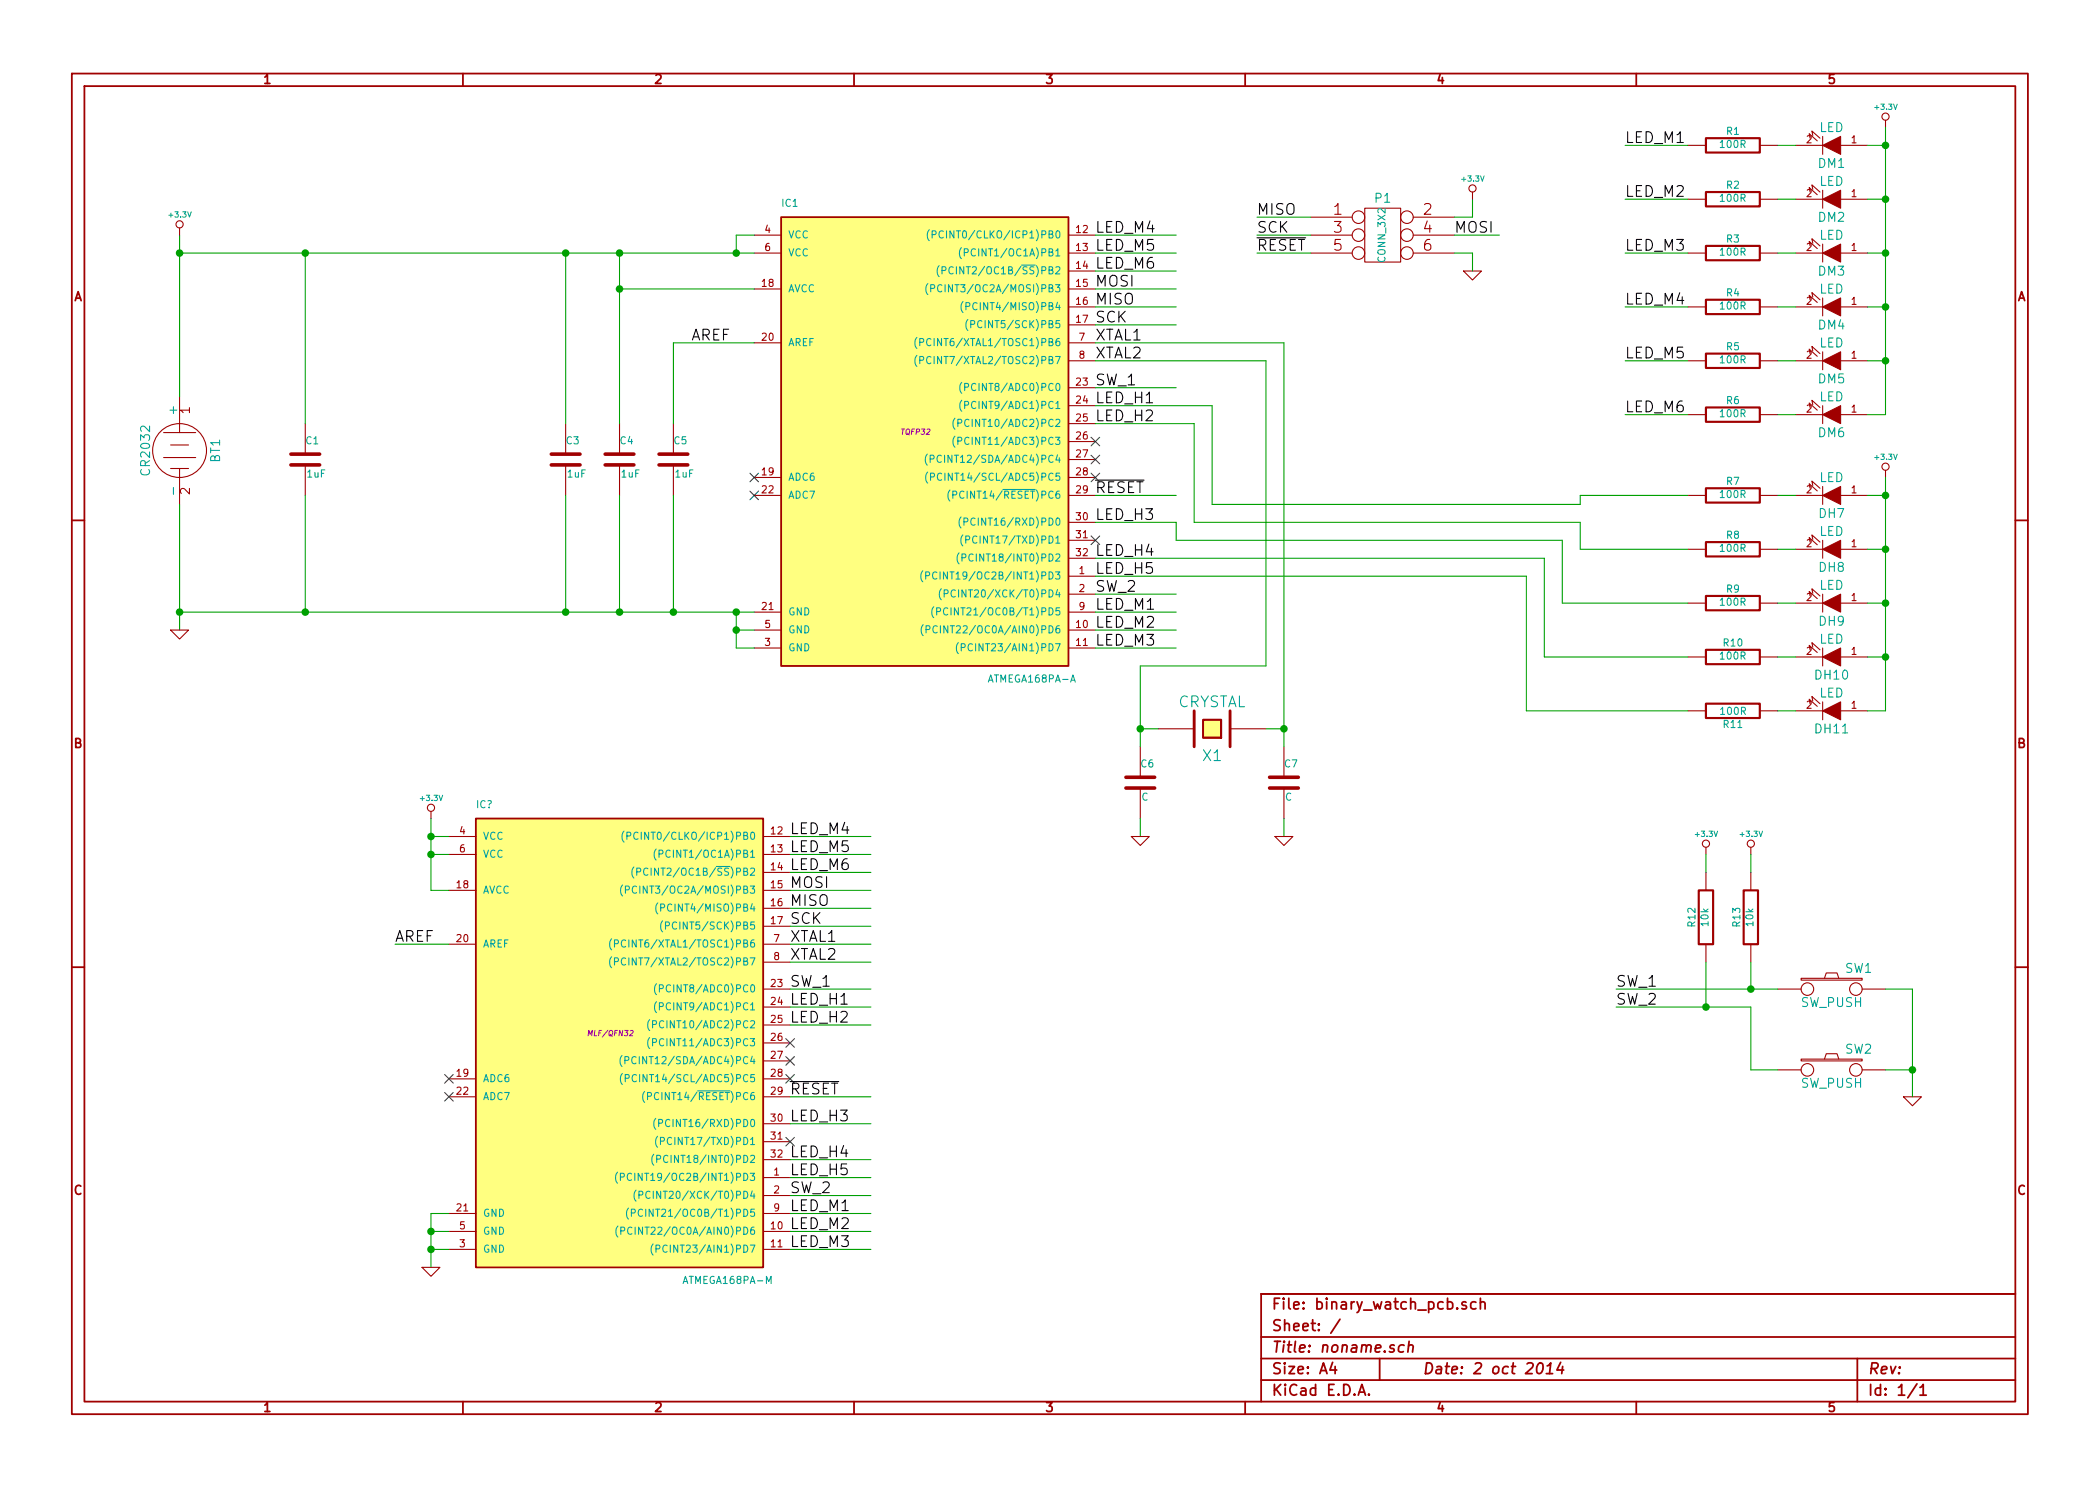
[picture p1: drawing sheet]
EESchema Schematic File Version 2
LIBS:power
LIBS:device
LIBS:transistors
LIBS:conn
LIBS:linear
LIBS:regul
LIBS:74xx
LIBS:cmos4000
LIBS:adc-dac
LIBS:memory
LIBS:xilinx
LIBS:special
LIBS:microcontrollers
LIBS:dsp
LIBS:microchip
LIBS:analog_switches
LIBS:motorola
LIBS:texas
LIBS:intel
LIBS:audio
LIBS:interface
LIBS:digital-audio
LIBS:philips
LIBS:display
LIBS:cypress
LIBS:siliconi
LIBS:opto
LIBS:atmel
LIBS:contrib
LIBS:valves
LIBS:binary_watch_pcb-cache
EELAYER 27 0
EELAYER END
$Descr A4 11693 8268
encoding utf-8
Sheet 1 1
Title "noname.sch"
Date "2 oct 2014"
Rev ""
Comp ""
Comment1 ""
Comment2 ""
Comment3 ""
Comment4 ""
$EndDescr
$Comp
L ATMEGA168PA-A IC1
U 1 1
P 5100 2400
F 0 "IC1" H 4350 3650 40  0000 L BNN
F 1 "ATMEGA168PA-A" H 5500 1000 40  0000 L BNN
F 2 "TQFP32" H 5100 2400 30  0000 C CIN
F 3 "" H 5100 2400 60  0000 C CNN
	1    5100 2400
	1    0    0    -1  
$EndComp
$Comp
L BATTERY BT1
U 1 1
P 1000 2500
F 0 "BT1" H 1000 2700 50  0000 C CNN
F 1 "CR2032" H 1000 2310 50  0000 C CNN
F 2 "~" H 1000 2500 60  0000 C CNN
F 3 "~" H 1000 2500 60  0000 C CNN
	1    1000 2500
	0    1    1    0   
$EndComp
$Comp
L C C5
U 1 1
P 3750 2550
F 0 "C5" H 3750 2650 40  0000 L CNN
F 1 "1uF" H 3756 2465 40  0000 L CNN
F 2 "~" H 3788 2400 30  0000 C CNN
F 3 "~" H 3750 2550 60  0000 C CNN
	1    3750 2550
	1    0    0    -1  
$EndComp
$Comp
L C C4
U 1 1
P 3450 2550
F 0 "C4" H 3450 2650 40  0000 L CNN
F 1 "1uF" H 3456 2465 40  0000 L CNN
F 2 "~" H 3488 2400 30  0000 C CNN
F 3 "~" H 3450 2550 60  0000 C CNN
	1    3450 2550
	1    0    0    -1  
$EndComp
$Comp
L C C3
U 1 1
P 3150 2550
F 0 "C3" H 3150 2650 40  0000 L CNN
F 1 "1uF" H 3156 2465 40  0000 L CNN
F 2 "~" H 3188 2400 30  0000 C CNN
F 3 "~" H 3150 2550 60  0000 C CNN
	1    3150 2550
	1    0    0    -1  
$EndComp
$Comp
L LED DM1
U 1 1
P 10200 800
F 0 "DM1" H 10200 900 50  0000 C CNN
F 1 "LED" H 10200 700 50  0000 C CNN
F 2 "~" H 10200 800 60  0000 C CNN
F 3 "~" H 10200 800 60  0000 C CNN
	1    10200 800 
	-1   0    0    1   
$EndComp
$Comp
L R R12
U 1 1
P 9500 5100
F 0 "R12" V 9580 5100 40  0000 C CNN
F 1 "10k" V 9507 5101 40  0000 C CNN
F 2 "~" V 9430 5100 30  0000 C CNN
F 3 "~" H 9500 5100 30  0000 C CNN
	1    9500 5100
	-1   0    0    1   
$EndComp
$Comp
L CRYSTAL X1
U 1 1
P 6750 4050
F 0 "X1" H 6750 4200 60  0000 C CNN
F 1 "CRYSTAL" H 6750 3900 60  0000 C CNN
F 2 "~" H 6750 4050 60  0000 C CNN
F 3 "~" H 6750 4050 60  0000 C CNN
	1    6750 4050
	-1   0    0    1   
$EndComp
$Comp
L SW_PUSH SW1
U 1 1
P 10200 5500
F 0 "SW1" H 10350 5610 50  0000 C CNN
F 1 "SW_PUSH" H 10200 5420 50  0000 C CNN
F 2 "~" H 10200 5500 60  0000 C CNN
F 3 "~" H 10200 5500 60  0000 C CNN
	1    10200 5500
	1    0    0    -1  
$EndComp
$Comp
L SW_PUSH SW2
U 1 1
P 10200 5950
F 0 "SW2" H 10350 6060 50  0000 C CNN
F 1 "SW_PUSH" H 10200 5870 50  0000 C CNN
F 2 "~" H 10200 5950 60  0000 C CNN
F 3 "~" H 10200 5950 60  0000 C CNN
	1    10200 5950
	1    0    0    -1  
$EndComp
$Comp
L R R13
U 1 1
P 9750 5100
F 0 "R13" V 9830 5100 40  0000 C CNN
F 1 "10k" V 9757 5101 40  0000 C CNN
F 2 "~" V 9680 5100 30  0000 C CNN
F 3 "~" H 9750 5100 30  0000 C CNN
	1    9750 5100
	-1   0    0    1   
$EndComp
$Comp
L GND #PWR01
U 1 1
P 10650 6100
F 0 "#PWR01" H 10650 6100 30  0001 C CNN
F 1 "GND" H 10650 6030 30  0001 C CNN
F 2 "" H 10650 6100 60  0000 C CNN
F 3 "" H 10650 6100 60  0000 C CNN
	1    10650 6100
	1    0    0    -1  
$EndComp
$Comp
L +3.3V #PWR02
U 1 1
P 9500 4750
F 0 "#PWR02" H 9500 4710 30  0001 C CNN
F 1 "+3.3V" H 9500 4860 30  0000 C CNN
F 2 "" H 9500 4750 60  0000 C CNN
F 3 "" H 9500 4750 60  0000 C CNN
	1    9500 4750
	1    0    0    -1  
$EndComp
$Comp
L +3.3V #PWR03
U 1 1
P 9750 4750
F 0 "#PWR03" H 9750 4710 30  0001 C CNN
F 1 "+3.3V" H 9750 4860 30  0000 C CNN
F 2 "" H 9750 4750 60  0000 C CNN
F 3 "" H 9750 4750 60  0000 C CNN
	1    9750 4750
	1    0    0    -1  
$EndComp
$Comp
L R R1
U 1 1
P 9650 800
F 0 "R1" V 9730 800 40  0000 C CNN
F 1 "100R" V 9657 801 40  0000 C CNN
F 2 "~" V 9580 800 30  0000 C CNN
F 3 "~" H 9650 800 30  0000 C CNN
	1    9650 800 
	0    -1   -1   0   
$EndComp
$Comp
L LED DM2
U 1 1
P 10200 1100
F 0 "DM2" H 10200 1200 50  0000 C CNN
F 1 "LED" H 10200 1000 50  0000 C CNN
F 2 "~" H 10200 1100 60  0000 C CNN
F 3 "~" H 10200 1100 60  0000 C CNN
	1    10200 1100
	-1   0    0    1   
$EndComp
$Comp
L R R2
U 1 1
P 9650 1100
F 0 "R2" V 9730 1100 40  0000 C CNN
F 1 "100R" V 9657 1101 40  0000 C CNN
F 2 "~" V 9580 1100 30  0000 C CNN
F 3 "~" H 9650 1100 30  0000 C CNN
	1    9650 1100
	0    -1   -1   0   
$EndComp
$Comp
L LED DM3
U 1 1
P 10200 1400
F 0 "DM3" H 10200 1500 50  0000 C CNN
F 1 "LED" H 10200 1300 50  0000 C CNN
F 2 "~" H 10200 1400 60  0000 C CNN
F 3 "~" H 10200 1400 60  0000 C CNN
	1    10200 1400
	-1   0    0    1   
$EndComp
$Comp
L R R3
U 1 1
P 9650 1400
F 0 "R3" V 9730 1400 40  0000 C CNN
F 1 "100R" V 9657 1401 40  0000 C CNN
F 2 "~" V 9580 1400 30  0000 C CNN
F 3 "~" H 9650 1400 30  0000 C CNN
	1    9650 1400
	0    -1   -1   0   
$EndComp
$Comp
L LED DM4
U 1 1
P 10200 1700
F 0 "DM4" H 10200 1800 50  0000 C CNN
F 1 "LED" H 10200 1600 50  0000 C CNN
F 2 "~" H 10200 1700 60  0000 C CNN
F 3 "~" H 10200 1700 60  0000 C CNN
	1    10200 1700
	-1   0    0    1   
$EndComp
$Comp
L R R4
U 1 1
P 9650 1700
F 0 "R4" V 9730 1700 40  0000 C CNN
F 1 "100R" V 9657 1701 40  0000 C CNN
F 2 "~" V 9580 1700 30  0000 C CNN
F 3 "~" H 9650 1700 30  0000 C CNN
	1    9650 1700
	0    -1   -1   0   
$EndComp
$Comp
L LED DM5
U 1 1
P 10200 2000
F 0 "DM5" H 10200 2100 50  0000 C CNN
F 1 "LED" H 10200 1900 50  0000 C CNN
F 2 "~" H 10200 2000 60  0000 C CNN
F 3 "~" H 10200 2000 60  0000 C CNN
	1    10200 2000
	-1   0    0    1   
$EndComp
$Comp
L R R5
U 1 1
P 9650 2000
F 0 "R5" V 9730 2000 40  0000 C CNN
F 1 "100R" V 9657 2001 40  0000 C CNN
F 2 "~" V 9580 2000 30  0000 C CNN
F 3 "~" H 9650 2000 30  0000 C CNN
	1    9650 2000
	0    -1   -1   0   
$EndComp
$Comp
L LED DM6
U 1 1
P 10200 2300
F 0 "DM6" H 10200 2400 50  0000 C CNN
F 1 "LED" H 10200 2200 50  0000 C CNN
F 2 "~" H 10200 2300 60  0000 C CNN
F 3 "~" H 10200 2300 60  0000 C CNN
	1    10200 2300
	-1   0    0    1   
$EndComp
$Comp
L +3.3V #PWR04
U 1 1
P 10500 700
F 0 "#PWR04" H 10500 660 30  0001 C CNN
F 1 "+3.3V" H 10500 810 30  0000 C CNN
F 2 "" H 10500 700 60  0000 C CNN
F 3 "" H 10500 700 60  0000 C CNN
	1    10500 700 
	1    0    0    -1  
$EndComp
$Comp
L R R6
U 1 1
P 9650 2300
F 0 "R6" V 9730 2300 40  0000 C CNN
F 1 "100R" V 9657 2301 40  0000 C CNN
F 2 "~" V 9580 2300 30  0000 C CNN
F 3 "~" H 9650 2300 30  0000 C CNN
	1    9650 2300
	0    -1   -1   0   
$EndComp
$Comp
L LED DH7
U 1 1
P 10200 2750
F 0 "DH7" H 10200 2850 50  0000 C CNN
F 1 "LED" H 10200 2650 50  0000 C CNN
F 2 "~" H 10200 2750 60  0000 C CNN
F 3 "~" H 10200 2750 60  0000 C CNN
	1    10200 2750
	-1   0    0    1   
$EndComp
$Comp
L +3.3V #PWR05
U 1 1
P 10500 2650
F 0 "#PWR05" H 10500 2610 30  0001 C CNN
F 1 "+3.3V" H 10500 2760 30  0000 C CNN
F 2 "" H 10500 2650 60  0000 C CNN
F 3 "" H 10500 2650 60  0000 C CNN
	1    10500 2650
	1    0    0    -1  
$EndComp
$Comp
L R R7
U 1 1
P 9650 2750
F 0 "R7" V 9730 2750 40  0000 C CNN
F 1 "100R" V 9657 2751 40  0000 C CNN
F 2 "~" V 9580 2750 30  0000 C CNN
F 3 "~" H 9650 2750 30  0000 C CNN
	1    9650 2750
	0    -1   -1   0   
$EndComp
$Comp
L LED DH8
U 1 1
P 10200 3050
F 0 "DH8" H 10200 3150 50  0000 C CNN
F 1 "LED" H 10200 2950 50  0000 C CNN
F 2 "~" H 10200 3050 60  0000 C CNN
F 3 "~" H 10200 3050 60  0000 C CNN
	1    10200 3050
	-1   0    0    1   
$EndComp
$Comp
L R R8
U 1 1
P 9650 3050
F 0 "R8" V 9730 3050 40  0000 C CNN
F 1 "100R" V 9657 3051 40  0000 C CNN
F 2 "~" V 9580 3050 30  0000 C CNN
F 3 "~" H 9650 3050 30  0000 C CNN
	1    9650 3050
	0    -1   -1   0   
$EndComp
$Comp
L LED DH9
U 1 1
P 10200 3350
F 0 "DH9" H 10200 3450 50  0000 C CNN
F 1 "LED" H 10200 3250 50  0000 C CNN
F 2 "~" H 10200 3350 60  0000 C CNN
F 3 "~" H 10200 3350 60  0000 C CNN
	1    10200 3350
	-1   0    0    1   
$EndComp
$Comp
L R R9
U 1 1
P 9650 3350
F 0 "R9" V 9730 3350 40  0000 C CNN
F 1 "100R" V 9657 3351 40  0000 C CNN
F 2 "~" V 9580 3350 30  0000 C CNN
F 3 "~" H 9650 3350 30  0000 C CNN
	1    9650 3350
	0    -1   -1   0   
$EndComp
$Comp
L LED DH10
U 1 1
P 10200 3650
F 0 "DH10" H 10200 3750 50  0000 C CNN
F 1 "LED" H 10200 3550 50  0000 C CNN
F 2 "~" H 10200 3650 60  0000 C CNN
F 3 "~" H 10200 3650 60  0000 C CNN
	1    10200 3650
	-1   0    0    1   
$EndComp
$Comp
L R R10
U 1 1
P 9650 3650
F 0 "R10" V 9730 3650 40  0000 C CNN
F 1 "100R" V 9657 3651 40  0000 C CNN
F 2 "~" V 9580 3650 30  0000 C CNN
F 3 "~" H 9650 3650 30  0000 C CNN
	1    9650 3650
	0    -1   -1   0   
$EndComp
$Comp
L LED DH11
U 1 1
P 10200 3950
F 0 "DH11" H 10200 4050 50  0000 C CNN
F 1 "LED" H 10200 3850 50  0000 C CNN
F 2 "~" H 10200 3950 60  0000 C CNN
F 3 "~" H 10200 3950 60  0000 C CNN
	1    10200 3950
	-1   0    0    1   
$EndComp
$Comp
L R R11
U 1 1
P 9650 3950
F 0 "R11" V 9730 3950 40  0000 C CNN
F 1 "100R" V 9657 3951 40  0000 C CNN
F 2 "~" V 9580 3950 30  0000 C CNN
F 3 "~" H 9650 3950 30  0000 C CNN
	1    9650 3950
	0    1    1    0   
$EndComp
Wire Wire Line
	9750 5350 9750 5500
Connection ~ 9750 5500
Connection ~ 9500 5600
Wire Wire Line
	10500 5500 10650 5500
Wire Wire Line
	10650 5500 10650 5950
Wire Wire Line
	10650 5950 10650 6100
Wire Wire Line
	10650 5950 10500 5950
Connection ~ 10650 5950
Wire Wire Line
	9750 4750 9750 4850
Wire Wire Line
	9500 4750 9500 4850
Wire Wire Line
	9750 5600 9750 5950
Wire Wire Line
	9500 5350 9500 5600
Wire Wire Line
	9750 5950 9900 5950
Wire Wire Line
	3750 2350 3750 1900
Wire Wire Line
	3750 1900 4200 1900
Wire Wire Line
	3450 1600 4200 1600
Wire Wire Line
	3150 1400 3150 2350
Wire Wire Line
	1000 1400 1700 1400
Wire Wire Line
	1700 1400 3150 1400
Wire Wire Line
	3150 1400 3450 1400
Wire Wire Line
	3450 1400 4100 1400
Wire Wire Line
	4100 1400 4200 1400
Wire Wire Line
	4200 1300 4100 1300
Wire Wire Line
	4100 1300 4100 1400
Connection ~ 4100 1400
Wire Wire Line
	3750 3400 3750 2750
Wire Wire Line
	4100 3600 4200 3600
Wire Wire Line
	4100 3400 4100 3500
Wire Wire Line
	4100 3500 4100 3600
Connection ~ 4100 3400
Wire Wire Line
	4200 3500 4100 3500
Connection ~ 4100 3500
Wire Wire Line
	3150 3400 3150 2750
Connection ~ 3750 3400
Connection ~ 3450 3400
Wire Wire Line
	1000 1300 1000 1400
Wire Wire Line
	1000 1400 1000 2200
Connection ~ 3150 1400
Wire Wire Line
	1000 2800 1000 3400
Wire Wire Line
	1000 3400 1000 3500
Connection ~ 3150 3400
$Comp
L C C1
U 1 1
P 1700 2550
F 0 "C1" H 1700 2650 40  0000 L CNN
F 1 "1uF" H 1706 2465 40  0000 L CNN
F 2 "~" H 1738 2400 30  0000 C CNN
F 3 "~" H 1700 2550 60  0000 C CNN
	1    1700 2550
	1    0    0    -1  
$EndComp
Wire Wire Line
	1700 2350 1700 1400
Connection ~ 1700 1400
Wire Wire Line
	1700 2750 1700 3400
Connection ~ 1700 3400
$Comp
L C C6
U 1 1
P 6350 4350
F 0 "C6" H 6350 4450 40  0000 L CNN
F 1 "C" H 6356 4265 40  0000 L CNN
F 2 "~" H 6388 4200 30  0000 C CNN
F 3 "~" H 6350 4350 60  0000 C CNN
	1    6350 4350
	1    0    0    -1  
$EndComp
$Comp
L C C7
U 1 1
P 7150 4350
F 0 "C7" H 7150 4450 40  0000 L CNN
F 1 "C" H 7156 4265 40  0000 L CNN
F 2 "~" H 7188 4200 30  0000 C CNN
F 3 "~" H 7150 4350 60  0000 C CNN
	1    7150 4350
	1    0    0    -1  
$EndComp
Connection ~ 3450 1400
Connection ~ 3450 1600
Wire Wire Line
	3450 3400 3450 2750
Wire Wire Line
	3450 1400 3450 1600
Wire Wire Line
	3450 1600 3450 2350
$Comp
L GND #PWR06
U 1 1
P 1000 3500
F 0 "#PWR06" H 1000 3500 30  0001 C CNN
F 1 "GND" H 1000 3430 30  0001 C CNN
F 2 "" H 1000 3500 60  0000 C CNN
F 3 "" H 1000 3500 60  0000 C CNN
	1    1000 3500
	1    0    0    -1  
$EndComp
$Comp
L +3.3V #PWR07
U 1 1
P 1000 1300
F 0 "#PWR07" H 1000 1260 30  0001 C CNN
F 1 "+3.3V" H 1000 1410 30  0000 C CNN
F 2 "" H 1000 1300 60  0000 C CNN
F 3 "" H 1000 1300 60  0000 C CNN
	1    1000 1300
	1    0    0    -1  
$EndComp
Connection ~ 1000 1400
Connection ~ 1000 3400
Wire Wire Line
	6350 3700 6350 4050
Wire Wire Line
	6350 4050 6350 4150
Wire Wire Line
	6350 4050 6450 4050
Wire Wire Line
	7150 4050 7050 4050
Wire Wire Line
	6100 2000 7050 2000
Connection ~ 6350 4050
Connection ~ 7150 4050
Wire Wire Line
	6100 1900 7150 1900
Wire Wire Line
	7150 1900 7150 4050
Wire Wire Line
	7150 4050 7150 4150
Wire Wire Line
	6350 4550 6350 4650
Wire Wire Line
	7150 4550 7150 4650
$Comp
L GND #PWR08
U 1 1
P 7150 4650
F 0 "#PWR08" H 7150 4650 30  0001 C CNN
F 1 "GND" H 7150 4580 30  0001 C CNN
F 2 "" H 7150 4650 60  0000 C CNN
F 3 "" H 7150 4650 60  0000 C CNN
	1    7150 4650
	1    0    0    -1  
$EndComp
$Comp
L GND #PWR09
U 1 1
P 6350 4650
F 0 "#PWR09" H 6350 4650 30  0001 C CNN
F 1 "GND" H 6350 4580 30  0001 C CNN
F 2 "" H 6350 4650 60  0000 C CNN
F 3 "" H 6350 4650 60  0000 C CNN
	1    6350 4650
	1    0    0    -1  
$EndComp
Wire Wire Line
	7050 2000 7050 3700
Wire Wire Line
	7050 3700 6350 3700
Text Label 6100 3500 0    60   ~ 0
LED_M2
Text Label 6100 3600 0    60   ~ 0
LED_M3
Text Label 6100 1900 0    60   ~ 0
XTAL1
Text Label 6100 2000 0    60   ~ 0
XTAL2
Text Label 6100 2150 0    60   ~ 0
SW_1
Text Label 6100 3300 0    60   ~ 0
SW_2
Text Label 3850 1900 0    60   ~ 0
AREF
Text Label 6100 1300 0    60   ~ 0
LED_M4
Text Label 6100 1400 0    60   ~ 0
LED_M5
Text Label 6100 1500 0    60   ~ 0
LED_M6
Text Label 6100 2250 0    60   ~ 0
LED_H1
Text Label 6100 2350 0    60   ~ 0
LED_H2
Text Label 6100 2900 0    60   ~ 0
LED_H3
Text Label 6100 3100 0    60   ~ 0
LED_H4
Text Label 6100 3200 0    60   ~ 0
LED_H5
Wire Wire Line
	9000 5600 9500 5600
Wire Wire Line
	9500 5600 9750 5600
Wire Wire Line
	6100 3200 8500 3200
Wire Wire Line
	6100 3100 8600 3100
Wire Wire Line
	6100 2250 6750 2250
Wire Wire Line
	6100 2350 6650 2350
Wire Wire Line
	6100 2900 6550 2900
NoConn ~ 4200 2650
NoConn ~ 4200 2750
Wire Wire Line
	6100 1600 6550 1600
Wire Wire Line
	6100 1700 6550 1700
Wire Wire Line
	6100 1800 6550 1800
Text Label 6100 1600 0    60   ~ 0
MOSI
Text Label 6100 1700 0    60   ~ 0
MISO
Text Label 6100 1800 0    60   ~ 0
SCK
Wire Wire Line
	6100 2750 6550 2750
Text Label 6100 2750 0    60   ~ 0
~RESET
$Comp
L CONN_3X2 P1
U 1 1
P 7700 1350
F 0 "P1" H 7700 1600 50  0000 C CNN
F 1 "CONN_3X2" V 7700 1400 40  0000 C CNN
F 2 "" H 7700 1350 60  0000 C CNN
F 3 "" H 7700 1350 60  0000 C CNN
	1    7700 1350
	1    0    0    -1  
$EndComp
Wire Wire Line
	7300 1200 7000 1200
Wire Wire Line
	7300 1300 7000 1300
Wire Wire Line
	7300 1400 7000 1400
Text Label 7000 1200 0    60   ~ 0
MISO
Text Label 7000 1300 0    60   ~ 0
SCK
Text Label 7000 1400 0    60   ~ 0
~RESET
Wire Wire Line
	8100 1300 8350 1300
Text Label 8100 1300 0    60   ~ 0
MOSI
$Comp
L GND #PWR010
U 1 1
P 8200 1500
F 0 "#PWR010" H 8200 1500 30  0001 C CNN
F 1 "GND" H 8200 1430 30  0001 C CNN
F 2 "" H 8200 1500 60  0000 C CNN
F 3 "" H 8200 1500 60  0000 C CNN
	1    8200 1500
	1    0    0    -1  
$EndComp
Wire Wire Line
	8100 1400 8200 1400
Wire Wire Line
	8200 1400 8200 1500
Wire Wire Line
	8100 1200 8200 1200
Wire Wire Line
	8200 1200 8200 1100
$Comp
L +3.3V #PWR011
U 1 1
P 8200 1100
F 0 "#PWR011" H 8200 1060 30  0001 C CNN
F 1 "+3.3V" H 8200 1210 30  0000 C CNN
F 2 "" H 8200 1100 60  0000 C CNN
F 3 "" H 8200 1100 60  0000 C CNN
	1    8200 1100
	1    0    0    -1  
$EndComp
Wire Wire Line
	6100 2150 6550 2150
Wire Wire Line
	9000 5500 9750 5500
Wire Wire Line
	9750 5500 9900 5500
Text Label 9000 5500 0    60   ~ 0
SW_1
Wire Wire Line
	6550 1500 6100 1500
Wire Wire Line
	6100 3400 6550 3400
Text Label 6100 3400 0    60   ~ 0
LED_M1
Wire Wire Line
	6100 3300 6550 3300
Text Label 9000 5600 0    60   ~ 0
SW_2
Wire Wire Line
	6100 3500 6550 3500
Wire Wire Line
	6100 3600 6550 3600
Wire Wire Line
	6100 1300 6550 1300
Wire Wire Line
	6100 1400 6550 1400
Wire Wire Line
	10500 2650 10500 2750
Wire Wire Line
	10500 2750 10500 3050
Wire Wire Line
	10500 3050 10500 3350
Wire Wire Line
	10500 3350 10500 3650
Wire Wire Line
	10500 3650 10500 3950
Wire Wire Line
	10500 3950 10400 3950
Wire Wire Line
	10400 3650 10500 3650
Connection ~ 10500 3650
Wire Wire Line
	10400 3350 10500 3350
Connection ~ 10500 3350
Wire Wire Line
	10400 3050 10500 3050
Connection ~ 10500 3050
Wire Wire Line
	10400 2750 10500 2750
Connection ~ 10500 2750
Wire Wire Line
	9900 2750 10000 2750
Wire Wire Line
	9900 3050 10000 3050
Wire Wire Line
	9900 3350 10000 3350
Wire Wire Line
	9900 3650 10000 3650
Wire Wire Line
	9900 3950 10000 3950
Wire Wire Line
	8500 3200 8500 3950
Wire Wire Line
	8500 3950 9400 3950
Wire Wire Line
	9400 3650 8600 3650
Wire Wire Line
	8600 3650 8600 3100
Wire Wire Line
	8700 3350 9400 3350
Wire Wire Line
	8700 3000 8700 3350
Wire Wire Line
	8700 3000 6550 3000
Wire Wire Line
	6550 3000 6550 2900
Wire Wire Line
	9400 3050 8800 3050
Wire Wire Line
	8800 3050 8800 2900
Wire Wire Line
	8800 2900 6650 2900
Wire Wire Line
	6650 2900 6650 2350
Wire Wire Line
	6750 2250 6750 2800
Wire Wire Line
	6750 2800 8800 2800
Wire Wire Line
	8800 2800 8800 2750
Wire Wire Line
	8800 2750 9400 2750
Wire Wire Line
	9900 800  10000 800 
Wire Wire Line
	9900 1100 10000 1100
Wire Wire Line
	9400 800  9050 800 
Wire Wire Line
	9050 1100 9400 1100
Wire Wire Line
	9050 1400 9400 1400
Wire Wire Line
	9900 1400 10000 1400
Wire Wire Line
	10500 2300 10400 2300
Wire Wire Line
	10500 700  10500 800 
Wire Wire Line
	10500 800  10500 1100
Wire Wire Line
	10500 1100 10500 1400
Wire Wire Line
	10500 1400 10500 1700
Wire Wire Line
	10500 1700 10500 2000
Wire Wire Line
	10500 2000 10500 2300
Wire Wire Line
	10400 800  10500 800 
Connection ~ 10500 800 
Wire Wire Line
	10400 1100 10500 1100
Connection ~ 10500 1100
Wire Wire Line
	10400 1400 10500 1400
Connection ~ 10500 1400
Wire Wire Line
	10400 1700 10500 1700
Connection ~ 10500 1700
Wire Wire Line
	10400 2000 10500 2000
Connection ~ 10500 2000
Wire Wire Line
	9050 1700 9400 1700
Wire Wire Line
	9900 1700 10000 1700
Wire Wire Line
	9900 2000 10000 2000
Wire Wire Line
	9050 2000 9400 2000
Wire Wire Line
	9050 2300 9400 2300
Wire Wire Line
	9900 2300 10000 2300
Text Label 9050 800  0    60   ~ 0
LED_M1
Text Label 9050 1100 0    60   ~ 0
LED_M2
Text Label 9050 1400 0    60   ~ 0
LED_M3
Text Label 9050 1700 0    60   ~ 0
LED_M4
Text Label 9050 2000 0    60   ~ 0
LED_M5
Text Label 9050 2300 0    60   ~ 0
LED_M6
NoConn ~ 6100 2450
NoConn ~ 6100 2550
NoConn ~ 6100 2650
Wire Wire Line
	1000 3400 1700 3400
Wire Wire Line
	1700 3400 3150 3400
Wire Wire Line
	3150 3400 3450 3400
Wire Wire Line
	3450 3400 3750 3400
Wire Wire Line
	3750 3400 4100 3400
Wire Wire Line
	4100 3400 4200 3400
$Comp
L ATMEGA168PA-M IC?
U 1 1
P 3400 5750
F 0 "IC?" H 2650 7000 40  0000 L BNN
F 1 "ATMEGA168PA-M" H 3800 4350 40  0000 L BNN
F 2 "MLF/QFN32" H 3400 5750 30  0000 C CIN
F 3 "" H 3400 5750 60  0000 C CNN
	1    3400 5750
	1    0    0    -1  
$EndComp
Wire Wire Line
	2500 6750 2400 6750
Wire Wire Line
	2400 6750 2400 6850
Wire Wire Line
	2400 6850 2400 6950
Wire Wire Line
	2400 6950 2400 7050
Wire Wire Line
	2400 6850 2500 6850
Connection ~ 2400 6850
Wire Wire Line
	2500 6950 2400 6950
Connection ~ 2400 6950
$Comp
L GND #PWR?
U 1 1
P 2400 7050
F 0 "#PWR?" H 2400 7050 30  0001 C CNN
F 1 "GND" H 2400 6980 30  0001 C CNN
F 2 "" H 2400 7050 60  0000 C CNN
F 3 "" H 2400 7050 60  0000 C CNN
	1    2400 7050
	1    0    0    -1  
$EndComp
$Comp
L +3.3V #PWR?
U 1 1
P 2400 4550
F 0 "#PWR?" H 2400 4510 30  0001 C CNN
F 1 "+3.3V" H 2400 4660 30  0000 C CNN
F 2 "" H 2400 4550 60  0000 C CNN
F 3 "" H 2400 4550 60  0000 C CNN
	1    2400 4550
	1    0    0    -1  
$EndComp
Wire Wire Line
	2400 4550 2400 4650
Wire Wire Line
	2400 4650 2400 4750
Wire Wire Line
	2400 4750 2400 4950
Wire Wire Line
	2400 4750 2500 4750
Wire Wire Line
	2500 4650 2400 4650
Connection ~ 2400 4650
Wire Wire Line
	2400 4950 2500 4950
Connection ~ 2400 4750
Wire Wire Line
	2200 5250 2500 5250
NoConn ~ 2500 6000
NoConn ~ 2500 6100
NoConn ~ 4400 5800
NoConn ~ 4400 5900
NoConn ~ 4400 6000
Wire Wire Line
	4850 4650 4400 4650
NoConn ~ 6100 3000
NoConn ~ 4400 6350
Wire Wire Line
	4850 4750 4400 4750
Wire Wire Line
	4850 4850 4400 4850
Wire Wire Line
	4850 4950 4400 4950
Wire Wire Line
	4850 5050 4400 5050
Wire Wire Line
	4850 5150 4400 5150
Wire Wire Line
	4850 5250 4400 5250
Wire Wire Line
	4850 5350 4400 5350
Wire Wire Line
	4850 5500 4400 5500
Wire Wire Line
	4850 5600 4400 5600
Wire Wire Line
	4850 5700 4400 5700
Wire Wire Line
	4850 6100 4400 6100
Wire Wire Line
	4850 6250 4400 6250
Wire Wire Line
	4850 6450 4400 6450
Wire Wire Line
	4850 6550 4400 6550
Wire Wire Line
	4850 6650 4400 6650
Wire Wire Line
	4850 6750 4400 6750
Wire Wire Line
	4850 6850 4400 6850
Wire Wire Line
	4850 6950 4400 6950
Text Label 2200 5250 0    60   ~ 0
AREF
Text Label 4400 4650 0    60   ~ 0
LED_M4
Text Label 4400 4750 0    60   ~ 0
LED_M5
Text Label 4400 4850 0    60   ~ 0
LED_M6
Text Label 4400 4950 0    60   ~ 0
MOSI
Text Label 4400 5050 0    60   ~ 0
MISO
Text Label 4400 5150 0    60   ~ 0
SCK
Text Label 4400 5250 0    60   ~ 0
XTAL1
Text Label 4400 5350 0    60   ~ 0
XTAL2
Text Label 4400 5500 0    60   ~ 0
SW_1
Text Label 4400 5600 0    60   ~ 0
LED_H1
Text Label 4400 5700 0    60   ~ 0
LED_H2
Text Label 4400 6100 0    60   ~ 0
~RESET
Text Label 4400 6250 0    60   ~ 0
LED_H3
Text Label 4400 6450 0    60   ~ 0
LED_H4
Text Label 4400 6550 0    60   ~ 0
LED_H5
Text Label 4400 6650 0    60   ~ 0
SW_2
Text Label 4400 6750 0    60   ~ 0
LED_M1
Text Label 4400 6850 0    60   ~ 0
LED_M2
Text Label 4400 6950 0    60   ~ 0
LED_M3
$EndSCHEMATC
